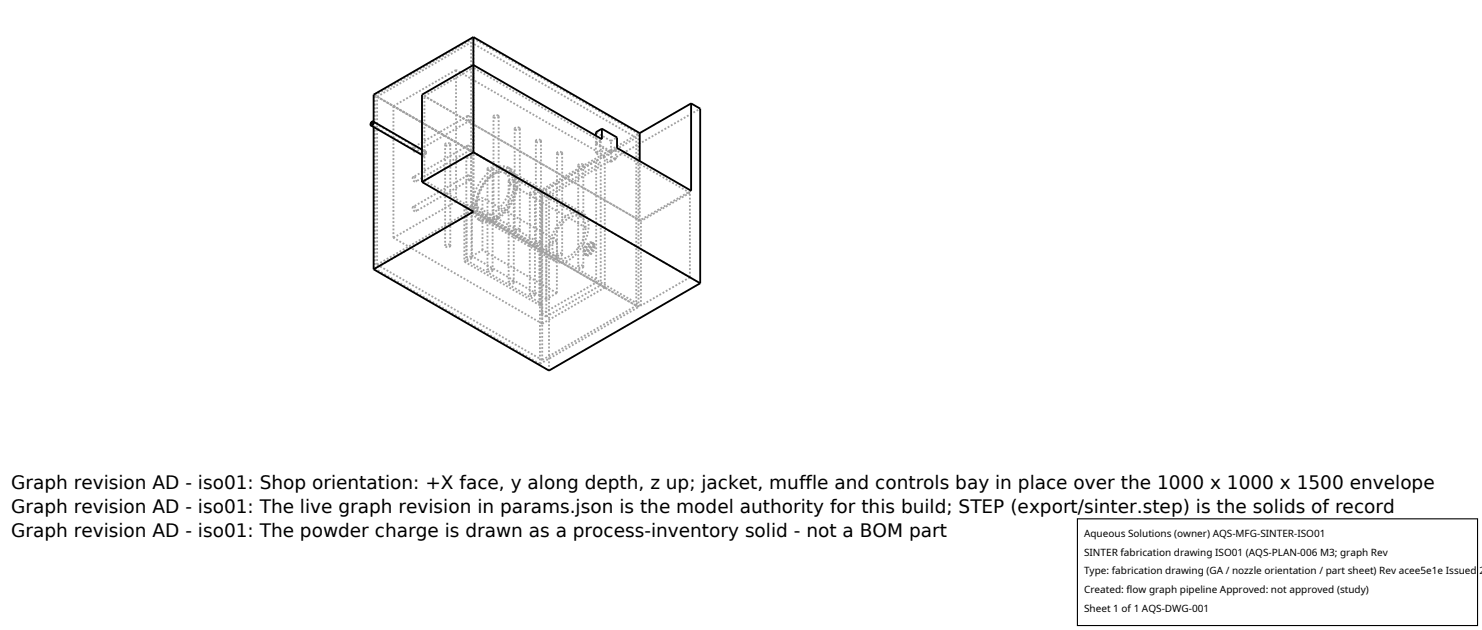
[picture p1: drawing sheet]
<svg xmlns="http://www.w3.org/2000/svg" width="212mm" height="90mm" viewBox="0 0 212 90" stroke-linecap="round" stroke-linejoin="round" font-family="sans-serif">
<g fill="none" stroke="#a0a0a0" stroke-width=".26" stroke-dasharray=".3 .3" stroke-linecap="butt">
<path d="M53 17.8l7.5 4.3M53.3 17.4l7.4 4.3M53.4 13.5l25 14.5M53.4 18.1v-.7M53.5 13.6l14.1-8.1M53.9 13.8l13.4-7.7M56.2 15.2l8.9-5.2M60.6 13.7l7-4M66.8 16.6l-.1 .2 .1 .2 .2 .2h.2M66.8 16.6l-7.8 4.5M67 16.6h-.2M67.2 17.2v-.3l-.2-.3"/>
<path d="M67.2 17.2l-7.8 4.5M67.6 17.8v-8.5M67.6 17.8l-7.3-4.3M70.5 16.6l.2-.2 .4 .1M70.5 16.6v14.5M71.1 16.5l.1 .1M71.2 16.6l-.3 .2h-.3l-.1-.2M71.2 16.6v14.5M73.5 18.4l.2-.2h.4M73.5 18.4v14.4M74.1 18.2l.1 .2M74.2 18.4l-.3 .2-.3-.1-.1-.1"/>
<path d="M74.2 18.4v14.4M77.2 20l.1 .1M90.9 19.7l-23.6-13.6M91.2 19.1l-23.6-13.6M53.5 38.4v-24.8M53.5 38.4l14.1-8.2M53.9 37.8v-24M53.9 37.8l13.4-7.8M56.2 34l8.9-5.2M56.2 34v-18.8M59 29.5l-.1 .2 .1 .3 .2 .2h.2M59 25.3l-.1 .2 .1 .2 .2 .2h.2"/>
<path d="M59 21.1l-.1 .1 .1 .3 .2 .2h.2M59.2 29.6l-.2-.1M59.2 25.3h-.2M59.2 21.1h-.2M59.4 30.2v-.3l-.2-.3M59.4 25.9v-.3l-.2-.3M59.4 21.7v-.3l-.2-.3M60.3 22.1l.1-.4 .3-.1M60.3 22.1l.1 .1M60.3 21.4l.5 .3M60.3 22.2v-.1M60.3 22.2h.1"/>
<path d="M60.4 22.2h.3l.1-.4M60.4 22.2v-.3l.4-.2M60.5 22.1v-.2l.2-.2M60.6 25.8l7-4.1M60.6 25.8v-12.1M60.7 21.6v.1M60.7 21.6h.1M60.7 21.7l.1 .1M60.7 21.7l-.1 .4-.3 .1M60.8 21.7v.1M60.8 21.8l-.1 .3h-.2M60.8 21.6l-.4 .2-.1 .3 .1 .1"/>
<path d="M60.8 21.8l-.1 .3-.3 .1M60.8 21.8v-.2M63.6 35.1l.2-.2h.4M63.6 20.6l.2-.2 .4 .1M63.6 20.6v14.5M64.2 34.9l.1 .2M64.2 20.5l.1 .1M64.3 35.1l-.3 .2-.3-.1-.1-.1M64.3 20.6l-.3 .2h-.3l-.1-.2M64.3 20.6v14.5M65.1 28.8v-18.8M66.3 29.4v8"/>
<path d="M66.3 29.4l.3-.2M66.3 37.4l.3-.2M66.6 36.8l.2-.2 .4 .1M66.6 22.4l.2-.2h.4M66.6 22.4v14.4M66.6 29.2v8M66.8 25l-.1 .2 .1 .3 .2 .2h.2M66.8 20.8l-.1 .2 .1 .2 .2 .2h.2M66.8 25l-7.8 4.5M66.8 20.8l-7.8 4.5M67 25.1l-.2-.1M67 20.8h-.2"/>
<path d="M67.2 25.7v-.3l-.2-.3M67.2 21.4v-.3l-.2-.3M67.2 25.7l-7.8 4.5M67.2 21.4l-7.8 4.5M67.2 36.7l.1 .1M67.2 22.2l.1 .2M67.3 30v-23.9M67.3 36.8l-.1 .2h-.2h-.3l-.1-.2M67.3 22.4l-.3 .2-.3-.1-.1-.1M67.3 22.4v14.4M67.4 29.1v7.5M67.4 29.1l1.5-.9"/>
<path d="M67.4 36.6l1.5-.9M67.6 30.2v-12.4M67.6 30.2v-24.7M67.6 21.7v-12M68.3 31.3l.7 .2 .9-.1 .8-.4 .9-.8 .7-.9 .7-1.2 .4-1.1 .1-1.1M68.3 31.3l.5 .3M68.8 31.6l.7 .2 .8-.2 .9-.4 .8-.7 .8-1 .6-1.1 .4-1.2 .1-1.1M68.8 30.5l.5 .2 .7-.1 .7-.4 .7-.6 .6-.7 .4-.9 .3-.9 .1-.8M68.8 30.5l10.8 6.3M68.9 35.7v-7.5M68.9 31.3l.7 .2 .8-.1 .7-.4 .8-.7 .8-.9 .5-1.1 .4-1 .1-1M68.9 31.3l10.4 6"/>
<path d="M69.6 38.6l.2-.2h.4M69.6 24.1l.2-.2 .4 .1M69.6 24.1v14.5M70.2 38.4l.2 .2M70.2 24l.2 .1M70.4 38.6l-.4 .2-.3-.1-.1-.1M70.4 24.1l-.2 .2h-.2h-.3l-.1-.2M70.4 24.1v14.5M70.5 31.1l.2-.2h.4M71.1 30.9l.1 .2M71.2 31.1l-.3 .2h-.3l-.1-.2M72.1 24.7l-.8-.1-.9 .3-.8 .7-.8 1.1-.5 1.1-.2 1.1 .1 1 .3 .4 .3 .2"/>
<path d="M72.1 24.7l10.8 6.3M72.6 23.9l-.5-.1-.5-.1-1.1 .4-1.2 1-1 1.3-.6 1.5-.3 1.5 .3 1.2 .2 .4 .4 .3M72.6 23.9l.4 .3M72.6 25.9l.3-.2h.4M72.6 25.9v14.4M72.8 26.3l-.1-1-.6-.6M72.8 26.3l10.8 6.2M72.9 24.4l-.5-.1h-.4l-1.1 .4-1.1 .8-.9 1.3-.6 1.4-.2 1.4 .2 1 .6 .7M72.9 24.4l10.3 6M73 24.2l-.4-.2h-.5l-1.2 .4-1.2 1-.9 1.2-.7 1.5-.2 1.5 .2 1.2 .3 .4 .4 .4M73.3 25.7l.1 .2M73.4 25.9l-.4 .2-.2-.1-.2-.1"/>
<path d="M73.4 25.9v14.4M73.5 25.9l-.2-1.2-.3-.5-.4-.3M73.5 32.8l.2-.2 .4 .1M73.7 26.3l-.2-1.2-.6-.7M73.9 26.1l-.2-1.2-.3-.4-.4-.3M74.1 32.7l.1 .1M74.2 32.8l-.1 .2-.2 .1-.3-.1-.1-.2M75.7 27.6l.2-.2 .4 .1M75.7 27.6v14.5M76.3 27.5l.1 .1M76.4 27.6l-.1 .2h-.2h-.3l-.1-.2M76.4 27.6v14.5"/>
<path d="M76.5 34.6l.2-.2h.5M76.5 20.1l.2-.2 .5 .1M76.5 20.1v14.5M77.1 36l-.1-.1M77.1 36l.1-.1M77.1 27.2l-23.6-13.6M77.1 35.6v-8.4M77.1 35.6l-10.8-6.2M77.1 27.2l14.1-8.1M77.1 35.6l.3-.2M77.1 35.8l-.1 .1M77.2 34.4l.1 .2"/>
<path d="M77.2 35.9l-.1-.1M77.3 34.6l-.4 .2-.3-.1-.1-.1M77.3 20.1l-.1 .2h-.3h-.3l-.1-.2M77.3 20.1v14.5M77.4 27.4l7.7-4.5M77.4 27.4l13.5-7.7M77.4 35.4v-8M77.4 35.4l-10.8-6.2M77.4 27.4l-23.5-13.6M77.4 27.4l9-5.1M77.4 27.4l-21.2-12.2M78 35.2l-10.6-6.1"/>
<path d="M78 27.8l7.8-4.5M78 27.8l-.6-.4M78.4 28l21.6-12.5M79.3 37.3l.6 .2 .9-.2 .8-.4 .8-.7 .7-1 .5-.9 .3-1 .2-1.1M79.5 34.4l-1.5 .8M79.5 34.4l-10.6-6.2M79.6 36.3l.2-.2 .4 .1M79.6 21.9l.2-.2h.4M79.6 21.9v14.4M79.6 36.8l.5 .1 .7-.1 .7-.3 .6-.6 .7-.8 .4-.8 .3-1 .1-.8M80.2 36.2l.1 .1M80.2 21.7l.1 .2"/>
<path d="M80.3 36.3l-.1 .2h-.3h-.2l-.1-.2M80.3 21.9l-.4 .2-.2-.1-.1-.1M80.3 21.9v14.4M82.6 38.1l.2-.2h.4M82.6 23.6l.2-.2 .4 .1M82.6 23.6v14.5M82.9 31l-.8-.2-.9 .3-.9 .8-.7 1-.5 1.1-.2 1.2 .1 .9 .3 .4 .3 .3M83.2 37.9l.1 .2M83.2 23.5l.1 .1M83.2 30.4l-.4-.1h-.5l-1.1 .3-1 .9-.9 1.3-.6 1.3-.2 1.4 .2 1.1 .2 .4 .4 .3M83.3 38.1l-.3 .2-.3-.1-.1-.1M83.3 23.6l-.1 .2h-.2h-.3l-.1-.2"/>
<path d="M83.3 23.6v14.5M83.6 36.3l-.2-.4 .2-.7 .5-.5 .5-.1M83.6 36.3l.2 .1M83.6 36.3h.3l.4-.2 .3-.5 .1-.5M83.6 32.5l-.2-1-.5-.5M83.8 36.4l-.2-.4 .2-.7 .4-.5 .5-.1M83.8 36.4l-.2-.5 .2-.6 .5-.5h.4M83.9 35.8l.2-.1 .2-.3M83.9 35.8l.2 .1M84.1 32.2l-.3-1.1-.6-.7M84.1 35.9v-.4l.3-.2M84.2 35.2l-.3 .2v.4"/>
<path d="M84.2 35.2l.2 .1M84.3 35.4l-.1-.2M84.4 35.3l.1 .2M84.5 35.5l-.2 .3-.2 .1M84.5 34.7h-.4l-.5 .5-.2 .7 .2 .4M84.5 34.7l.2 .1M84.6 34.6l.2 .5M84.6 34.6l.1 .1M84.7 34.8l.2 .4M84.7 35.1l-.2-.4M84.7 34.7l.2 .5M84.8 35.1l-.2 .5-.3 .5-.4 .3-.3-.1"/>
<path d="M84.9 35.2l-.1 .5-.3 .4-.4 .3h-.3M84.9 35.2l-.1 .5-.3 .5-.4 .2h-.3M84.9 35.2l-.1-.1M85.1 20.4l2.2 1.2M85.1 20.4l.9-.5M85.1 20.4v-1M85.1 20.6l2.2 1.2M85.1 20.6l.7-.4M85.1 21.9v-1.3M85.1 21.9l.7-.4M85.8 23.3l-.7-.4M85.8 20.2l-18.2-10.5"/>
<path d="M85.8 20.2v1.3M86.4 22.3l-21.3-12.3M87.3 21.6l.8-.5M87.3 21.6v-1.5M87.3 20.1l.8-.5M87.3 20.1l-2.2-1.2M87.3 21.8l.7-.4M87.3 23.1l.7-.4M87.3 23.1l-2.2-1.2M87.3 23.1v-1.3M88 22.7l-2.2-1.2M88 21.4v1.3"/>
<path d="M91.4 31.5v-8.5M91.4 31.5l-23.8-13.7M91.5 31.6l-30.9-17.9M98.5 39.6l-30.9-17.9M98.5 27.5l-10.5-6.1M98.5 39.6v-12.1M98.5 39.6l-7 4M98.5 27.5l-7 4.1M98.7 27.2l-7.3 4.3M72.6 40.3l.3-.2 .4 .1M73.3 40.2l.1 .1M73.4 40.3l-.4 .2h-.2l-.2-.2"/>
<path d="M75.7 42.1l.2-.2h.4M76.3 41.9l.1 .2M76.4 42.1l-.1 .1-.3 .1-.2-.1-.1-.1M77 43.4v-7.5M77 43.4l.1-.1M77.1 43.4v-7.4M77.1 43.4h-.1M77.1 43.4h.1M77.1 43.6l-10.8-6.2M77.1 52v-8.4M77.1 52l-23.6-13.6M77.1 43.6l.3-.2"/>
<path d="M77.1 52l14.1-8.2M77.1 43.3v-7.5M77.2 43.4v-7.5M77.2 43.4l-.1-.1M77.4 44.8v-17.4M77.4 44.8l7.7-4.4M77.4 51.4v-8M77.4 51.4l13.5-7.7M77.4 43.4l-10.8-6.2M77.4 51.4l-23.5-13.6M77.4 46.2l9-5.1M77.4 46.2l-21.2-12.2"/>
<path d="M77.4 46.2v-18.8M78 42.7v-7.5M78 42.7l-10.6-6.1M78 45.2v-17.4M78 45.2l7.8-4.5M78 45.2l-.6-.4M78.4 52.9v-24.9M79.5 41.8v-7.4M79.5 41.8l-1.5 .9M79.5 41.8l-10.6-6.1M85.1 40.4v-17.5M85.8 40.7v-17.4"/>
<path d="M85.8 40.7l-.7-.3M86.4 41.1l-21.3-12.3M86.4 41.1v-18.8M90.9 43.7v-24M90.9 43.7l-23.6-13.7M91.2 43.8v-24.7M91.2 43.8l-23.6-13.6M91.5 43.6l-30.9-17.8M91.5 43.6v-12"/>
</g>
<g fill="none" stroke="#000" stroke-width=".26">
<path d="M53 17.9l7.3 4.2M53.1 17.5l.2-.1v.2l-.2 .3-.1-.2zM53.3 17.4v.3l-.3 .2M53.3 17.4l-.3 .2v.3M53.3 17.4l7 4M53.4 18.1v20.4M67.6 5.3l-14.2 8.2v3.9M67.6 5.3l23.8 13.7M67.6 5.3v16.4M86 18.4v1.5l-18.4-10.6-7.3 4.2v12.5M86 18.4l-.9 .5v.5M91.4 19v4"/>
<path d="M98.7 14.8l1.3 .7v24.9M98.7 14.8l-7.3 4.2M98.7 14.8v12.4l-10.6-6.1v-1.5l-2.1-1.2M53.4 38.5l25 14.4 21.6-12.5M60.3 26l7.3 4.2-14.2 8.3M67.6 21.7l-7.3 4.3M67.6 21.7l32.4 18.7"/>
</g>
<path d="M153.9 74.1h57.1v15.2h-57.1z" fill="#fff" stroke="#000" stroke-width=".16"/>
<g font-size="2.6">
<text x="1.6" y="69.8">Graph revision AD - iso01: Shop orientation: +X face, y along depth, z up; jacket, muffle and controls bay in place over the 1000 x 1000 x 1500 envelope</text>
<text x="1.6" y="73.3">Graph revision AD - iso01: The live graph revision in params.json is the model authority for this build; STEP (export/sinter.step) is the solids of record</text>
<text x="1.6" y="76.7">Graph revision AD - iso01: The powder charge is drawn as a process-inventory solid - not a BOM part</text>
</g>
<g font-size="1.4">
<text x="154.8" y="76.6">Aqueous Solutions (owner) AQS-MFG-SINTER-ISO01</text>
<text x="154.8" y="79.3">SINTER fabrication drawing ISO01 (AQS-PLAN-006 M3; graph Rev</text>
<text x="154.8" y="82">Type: fabrication drawing (GA / nozzle orientation / part sheet) Rev acee5e1e Issued 2</text>
<text x="154.8" y="84.7">Created: flow graph pipeline Approved: not approved (study)</text>
<text x="154.8" y="87.4">Sheet 1 of 1 AQS-DWG-001</text>
</g>
</svg>
